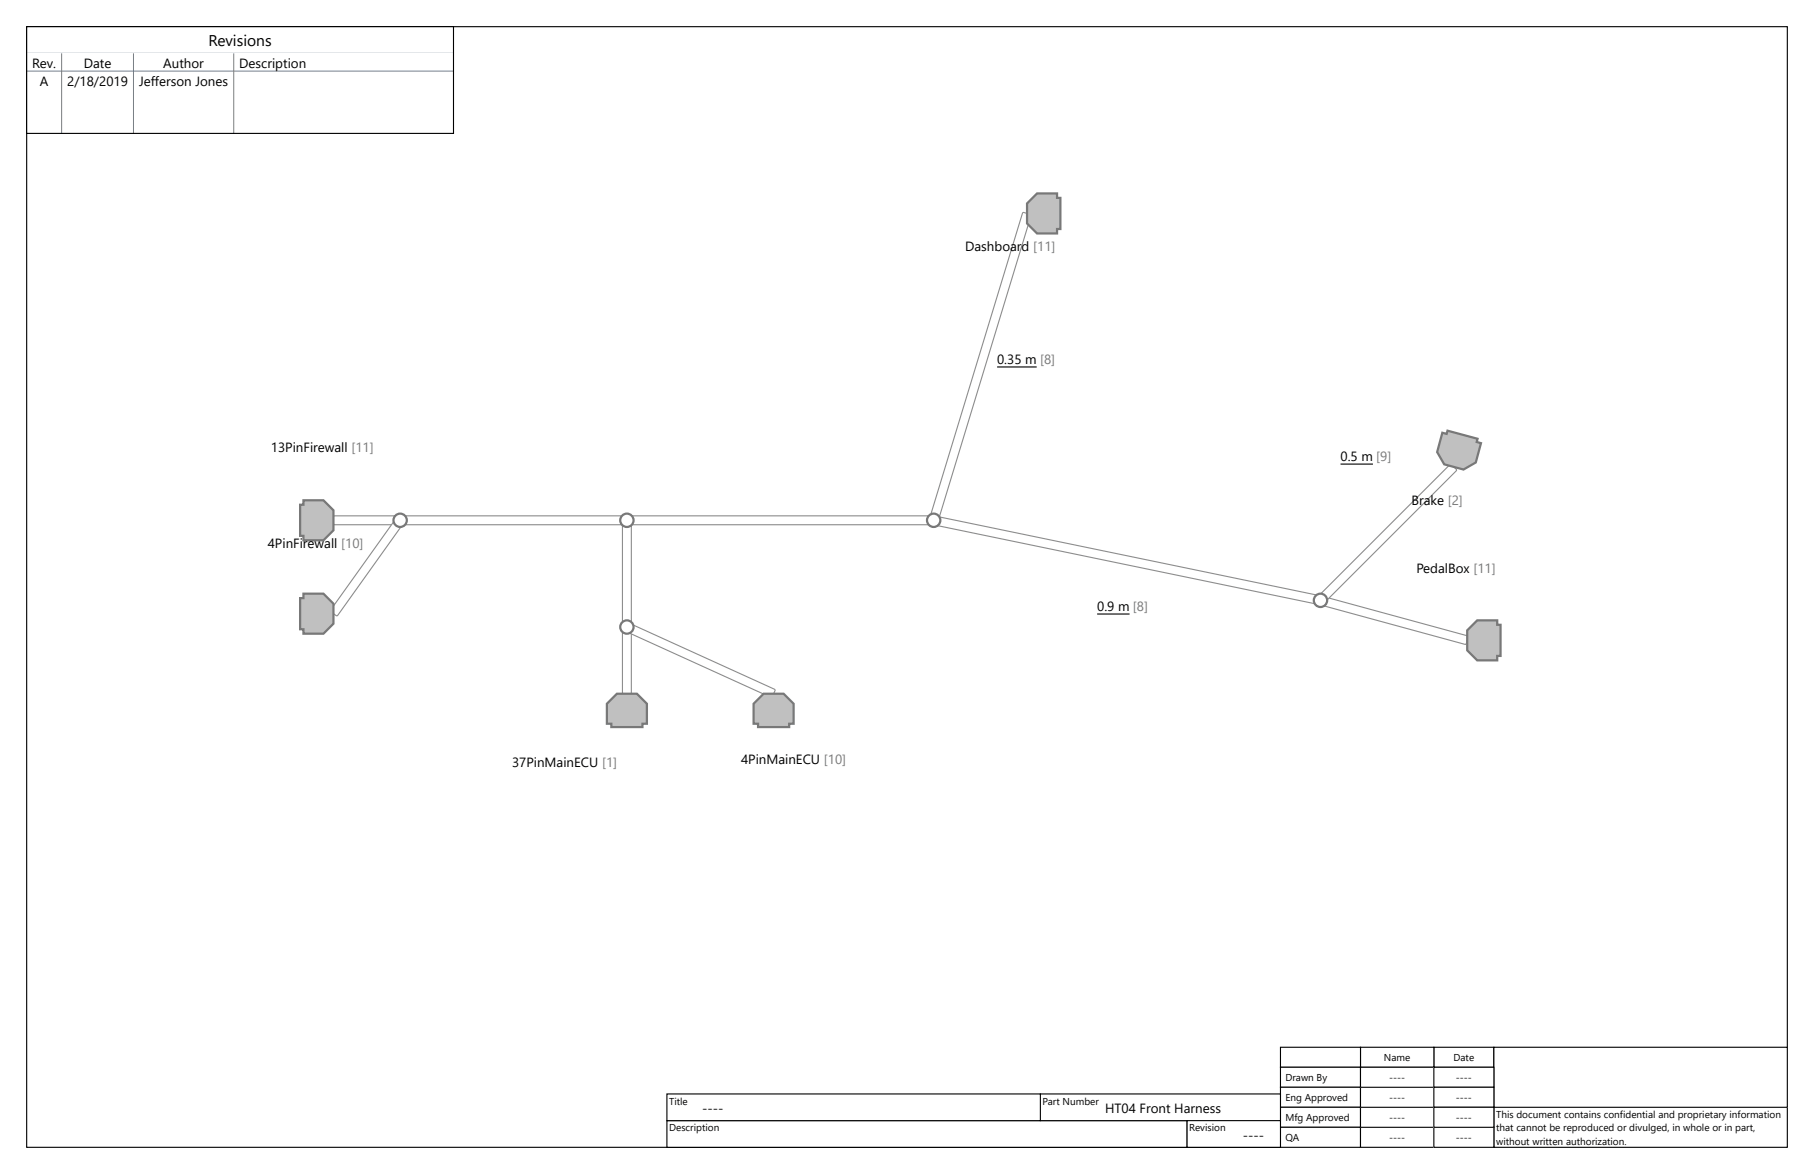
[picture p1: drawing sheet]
<svg xmlns="http://www.w3.org/2000/svg" width="432mm" height="279mm" viewBox="0 0 432 279" stroke-linecap="round" stroke-linejoin="round" font-family="sans-serif">
<path d="M6.4 6.3h419.1v266.7h-419.1z" fill="none" stroke="#000" stroke-width=".26"/>
<path d="M158.8 266.7h123.8v6.3h-123.8z" fill-rule="evenodd" fill="#fff"/>
<path d="M158.8 266.7h123.8v6.3h-123.8z" fill="none" stroke="#000" stroke-width=".26"/>
<path d="M341.3 249.2h14.3v4.8h-14.3z" fill-rule="evenodd" fill="#fff"/>
<path d="M341.3 249.2h14.3v4.8h-14.3z" fill="none" stroke="#000" stroke-width=".26"/>
<path d="M323.9 249.2h17.4v4.8h-17.4z" fill-rule="evenodd" fill="#fff"/>
<path d="M323.9 249.2h17.4v4.8h-17.4z" fill="none" stroke="#000" stroke-width=".26"/>
<path d="M304.8 249.2h19.1v4.8h-19.1z" fill-rule="evenodd" fill="#fff"/>
<path d="M304.8 249.2h19.1v4.8h-19.1z" fill="none" stroke="#000" stroke-width=".26"/>
<path d="M304.8 254h19.1v4.8h-19.1z" fill-rule="evenodd" fill="#fff"/>
<path d="M304.8 254h19.1v4.8h-19.1z" fill="none" stroke="#000" stroke-width=".26"/>
<path d="M304.8 258.8h19.1v4.7h-19.1z" fill-rule="evenodd" fill="#fff"/>
<path d="M304.8 258.8h19.1v4.7h-19.1z" fill="none" stroke="#000" stroke-width=".26"/>
<path d="M304.8 263.5h19.1v4.8h-19.1z" fill-rule="evenodd" fill="#fff"/>
<path d="M304.8 263.5h19.1v4.8h-19.1z" fill="none" stroke="#000" stroke-width=".26"/>
<path d="M304.8 268.3h19.1v4.7h-19.1z" fill-rule="evenodd" fill="#fff"/>
<path d="M304.8 268.3h19.1v4.7h-19.1z" fill="none" stroke="#000" stroke-width=".26"/>
<path d="M355.6 263.5h69.9v9.5h-69.9z" fill-rule="evenodd" fill="#fff"/>
<path d="M355.6 263.5h69.9v9.5h-69.9z" fill="none" stroke="#000" stroke-width=".26"/>
<path d="M247.7 260.3h57.1v6.4h-57.1z" fill-rule="evenodd" fill="#fff"/>
<path d="M247.7 260.3h57.1v6.4h-57.1z" fill="none" stroke="#000" stroke-width=".26"/>
<path d="M282.6 266.7h22.2v6.3h-22.2z" fill-rule="evenodd" fill="#fff"/>
<path d="M282.6 266.7h22.2v6.3h-22.2z" fill="none" stroke="#000" stroke-width=".26"/>
<path d="M158.8 260.3h88.9v6.4h-88.9z" fill-rule="evenodd" fill="#fff"/>
<path d="M158.8 260.3h88.9v6.4h-88.9z" fill="none" stroke="#000" stroke-width=".26"/>
<path d="M355.6 249.2h69.9v14.3h-69.9z" fill-rule="evenodd" fill="#fff"/>
<path d="M355.6 249.2h69.9v14.3h-69.9z" fill="none" stroke="#000" stroke-width=".26"/>
<path d="M323.9 268.3h17.4v4.7h-17.4z" fill-rule="evenodd" fill="#fff"/>
<path d="M323.9 268.3h17.4v4.7h-17.4z" fill="none" stroke="#000" stroke-width=".26"/>
<path d="M323.9 263.5h17.4v4.8h-17.4z" fill-rule="evenodd" fill="#fff"/>
<path d="M323.9 263.5h17.4v4.8h-17.4z" fill="none" stroke="#000" stroke-width=".26"/>
<path d="M323.9 258.8h17.4v4.7h-17.4z" fill-rule="evenodd" fill="#fff"/>
<path d="M323.9 258.8h17.4v4.7h-17.4z" fill="none" stroke="#000" stroke-width=".26"/>
<path d="M323.9 254h17.4v4.8h-17.4z" fill-rule="evenodd" fill="#fff"/>
<path d="M323.9 254h17.4v4.8h-17.4z" fill="none" stroke="#000" stroke-width=".26"/>
<path d="M341.3 254h14.3v4.8h-14.3z" fill-rule="evenodd" fill="#fff"/>
<path d="M341.3 254h14.3v4.8h-14.3z" fill="none" stroke="#000" stroke-width=".26"/>
<path d="M341.3 258.8h14.3v4.7h-14.3z" fill-rule="evenodd" fill="#fff"/>
<path d="M341.3 258.8h14.3v4.7h-14.3z" fill="none" stroke="#000" stroke-width=".26"/>
<path d="M341.3 268.3h14.3v4.7h-14.3z" fill-rule="evenodd" fill="#fff"/>
<path d="M341.3 268.3h14.3v4.7h-14.3z" fill="none" stroke="#000" stroke-width=".26"/>
<path d="M341.3 263.5h14.3v4.8h-14.3z" fill-rule="evenodd" fill="#fff"/>
<path d="M341.3 263.5h14.3v4.8h-14.3z" fill="none" stroke="#000" stroke-width=".26"/>
<path d="M6.4 6.3h101.6v25.4h-101.6z" fill-rule="evenodd" fill="#fff"/>
<path d="M6.4 12.7h101.6" fill="none" stroke="#708090" stroke-width=".24"/>
<path d="M6.4 12.7h101.6v4.2h-101.6z" fill-rule="evenodd" fill="#fff"/>
<path d="M6.4 16.9h101.6M14.7 12.7v19M31.8 12.7v19M55.6 12.7v19" fill="none" stroke="#708090" stroke-width=".24"/>
<path d="M6.4 6.3h101.6v25.4h-101.6z" fill="none" stroke="#000" stroke-width=".26"/>
<path d="M149.3 122.9l.2-.1h72.5l.3 .2v1.6l-.3 .3h-72.5l-.3-.3z" fill-rule="evenodd" fill="#fff"/>
<path d="M149.3 122.9l.2-.1h72.5l.3 .2v1.6l-.3 .3h-72.5l-.3-.3z" fill="none" stroke="#8c8c8c" stroke-width=".26"/>
<path d="M222.5 122.9l.2-.1 91.6 19 .2 .3-.3 1.6-.3 .2-91.6-19-.2-.3z" fill-rule="evenodd" fill="#fff"/>
<path d="M222.5 122.9l.2-.1 91.6 19 .2 .3-.3 1.6-.3 .2-91.6-19-.2-.3z" fill="none" stroke="#8c8c8c" stroke-width=".26"/>
<path d="M243.5 50.6l1.7 .4 .2 .4-22.1 72.5-.3 .2-1.5-.5-.2-.3z" fill-rule="evenodd" fill="#fff"/>
<path d="M243.5 50.6l1.7 .4 .2 .4-22.1 72.5-.3 .2-1.5-.5-.2-.3z" fill="none" stroke="#8c8c8c" stroke-width=".26"/>
<path d="M314.6 142l.3-.1 34.4 9.4 .2 .3-.5 1.6-.3 .2-34.4-9.4-.2-.4z" fill-rule="evenodd" fill="#fff"/>
<path d="M314.6 142l.3-.1 34.4 9.4 .2 .3-.5 1.6-.3 .2-34.4-9.4-.2-.4z" fill="none" stroke="#8c8c8c" stroke-width=".26"/>
<path d="M313.8 141.9l31.3-31.3h.4l1.1 1.1v.4l-31.3 31.3h-.4l-1.1-1.1z" fill-rule="evenodd" fill="#fff"/>
<path d="M313.8 141.9l31.3-31.3h.4l1.1 1.1v.4l-31.3 31.3h-.4l-1.1-1.1z" fill="none" stroke="#8c8c8c" stroke-width=".26"/>
<path d="M95.3 122.9l.2-.1h53.5l.2 .2v1.6l-.2 .3h-53.5l-.2-.3z" fill-rule="evenodd" fill="#fff"/>
<path d="M95.3 122.9l.2-.1h53.5l.2 .2v1.6l-.2 .3h-53.5l-.2-.3z" fill="none" stroke="#8c8c8c" stroke-width=".26"/>
<path d="M148.2 124l1.8-.2 .3 .3v24.9l-.3 .2h-1.6l-.2-.2z" fill-rule="evenodd" fill="#fff"/>
<path d="M148.2 124l1.8-.2 .3 .3v24.9l-.3 .2h-1.6l-.2-.2z" fill="none" stroke="#8c8c8c" stroke-width=".26"/>
<path d="M79.4 122.9l.2-.1h15.4l.3 .2v1.6l-.3 .3h-15.4l-.2-.3z" fill-rule="evenodd" fill="#fff"/>
<path d="M79.4 122.9l.2-.1h15.4l.3 .2v1.6l-.3 .3h-15.4l-.2-.3z" fill="none" stroke="#8c8c8c" stroke-width=".26"/>
<path d="M94.2 123.4h.4l1.3 .9 .1 .4-15.6 21.8h-.4l-1.3-.9v-.4z" fill-rule="evenodd" fill="#fff"/>
<path d="M94.2 123.4h.4l1.3 .9 .1 .4-15.6 21.8h-.4l-1.3-.9v-.4z" fill="none" stroke="#8c8c8c" stroke-width=".26"/>
<path d="M148.2 149.4l1.8-.2 .3 .3v15.3l-.3 .3h-1.6l-.2-.3z" fill-rule="evenodd" fill="#fff"/>
<path d="M148.2 149.4l1.8-.2 .3 .3v15.3l-.3 .3h-1.6l-.2-.3z" fill="none" stroke="#8c8c8c" stroke-width=".26"/>
<path d="M149.6 148.4h.3l34.4 15.6 .2 .4-.7 1.4-.3 .2-34.5-15.7-.1-.4z" fill-rule="evenodd" fill="#fff"/>
<path d="M149.6 148.4h.3l34.4 15.6 .2 .4-.7 1.4-.3 .2-34.5-15.7-.1-.4z" fill="none" stroke="#8c8c8c" stroke-width=".26"/>
<path d="M343.3 103l1.1 .3 .2-.8 7.1 1.9-.2 .8 1 .3-1.2 4.6-2.9 1.6-4.6-1.2-1.7-2.9z" fill-rule="evenodd" fill="#c0c0c0"/>
<path d="M343.3 103l1.1 .3 .2-.8 7.1 1.9-.2 .8 1 .3-1.2 4.6-2.9 1.6-4.6-1.2-1.7-2.9z" fill="none" stroke="#787878" stroke-width=".53"/>
<path d="M246.9 46h4.7v1.1h.8v7.4h-.8v1.1h-4.7l-2.4-2.4v-4.8z" fill-rule="evenodd" fill="#c0c0c0"/>
<path d="M246.9 46h4.7v1.1h.8v7.4h-.8v1.1h-4.7l-2.4-2.4v-4.8z" fill="none" stroke="#787878" stroke-width=".53"/>
<path d="M72.2 141.3h4.8l2.4 2.4v4.7l-2.4 2.4h-4.8v-1h-.8v-7.5h.8z" fill-rule="evenodd" fill="#c0c0c0"/>
<path d="M72.2 141.3h4.8l2.4 2.4v4.7l-2.4 2.4h-4.8v-1h-.8v-7.5h.8z" fill="none" stroke="#787878" stroke-width=".53"/>
<path d="M72.2 119.1h4.8l2.4 2.3v4.8l-2.4 2.4h-4.8v-1.1h-.8v-7.4h.8z" fill-rule="evenodd" fill="#c0c0c0"/>
<path d="M72.2 119.1h4.8l2.4 2.3v4.8l-2.4 2.4h-4.8v-1.1h-.8v-7.4h.8z" fill="none" stroke="#787878" stroke-width=".53"/>
<path d="M144.5 167.5l2.3-2.4h4.8l2.4 2.4v4.7h-1.1v.8h-7.4v-.8h-1z" fill-rule="evenodd" fill="#c0c0c0"/>
<path d="M144.5 167.5l2.3-2.4h4.8l2.4 2.4v4.7h-1.1v.8h-7.4v-.8h-1z" fill="none" stroke="#787878" stroke-width=".53"/>
<path d="M179.4 167.5l2.4-2.4h4.7l2.4 2.4v4.7h-1v.8h-7.5v-.8h-1z" fill-rule="evenodd" fill="#c0c0c0"/>
<path d="M179.4 167.5l2.4-2.4h4.7l2.4 2.4v4.7h-1v.8h-7.5v-.8h-1z" fill="none" stroke="#787878" stroke-width=".53"/>
<path d="M351.6 147.6h4.8v1.1h.8v7.4h-.8v1.1h-4.8l-2.3-2.4v-4.8z" fill-rule="evenodd" fill="#c0c0c0"/>
<path d="M351.6 147.6h4.8v1.1h.8v7.4h-.8v1.1h-4.8l-2.3-2.4v-4.8z" fill="none" stroke="#787878" stroke-width=".53"/>
<circle cx="222.3" cy="123.8" r="1.59" fill="#fff"/>
<circle cx="222.3" cy="123.8" r="1.59" fill="none" stroke="#787878" stroke-width=".53"/>
<circle cx="314.3" cy="142.9" r="1.59" fill="#fff"/>
<circle cx="314.3" cy="142.9" r="1.59" fill="none" stroke="#787878" stroke-width=".53"/>
<circle cx="149.2" cy="123.8" r="1.59" fill="#fff"/>
<circle cx="149.2" cy="123.8" r="1.59" fill="none" stroke="#787878" stroke-width=".53"/>
<circle cx="95.3" cy="123.8" r="1.59" fill="#fff"/>
<circle cx="95.3" cy="123.8" r="1.59" fill="none" stroke="#787878" stroke-width=".53"/>
<circle cx="149.2" cy="149.2" r="1.59" fill="#fff"/>
<circle cx="149.2" cy="149.2" r="1.59" fill="none" stroke="#787878" stroke-width=".53"/>
<path d="M237.3 87.3h9.5M319.1 110.4h7.7M261.2 146.1h7.7" fill="none" stroke="#000" stroke-width=".26"/>
<text font-size="3.7" x="49.6" y="11.1">Revisions</text>
<g font-size="3.2">
<text x="7.7" y="16.1">Rev.</text>
<text x="19.9" y="16.1">Date</text>
<text x="38.9" y="16.1">Author</text>
<text x="57" y="16.1">Description</text>
<text x="9.5" y="20.4">A</text>
<text x="16" y="20.4">2/18/2019</text>
<text x="33.1" y="20.4">Jefferson Jones</text>
<text x="229.8" y="59.8">Dashboard [11]</text>
<text x="237.3" y="86.5">0.35 m [8]</text>
<text x="64.5" y="107.7">13PinFirewall [11]</text>
<text x="319.1" y="109.7">0.5 m [9]</text>
<text x="336" y="120.1">Brake [2]</text>
<text x="63.7" y="130.4">4PinFirewall [10]</text>
<text x="337.1" y="136.3">PedalBox [11]</text>
<text x="261.2" y="145.3">0.9 m [8]</text>
<text x="121.9" y="182.6">37PinMainECU [1]</text>
<text x="176.4" y="181.8">4PinMainECU [10]</text>
<text x="167.2" y="264.8">----</text>
<text x="263.1" y="264.8">HT04 Front Harness</text>
<text x="295.8" y="271.2">----</text>
</g>
<g font-size="2.4">
<text x="306" y="257.4">Drawn By</text>
<text x="329.4" y="252.6">Name</text>
<text x="330.7" y="257.4">----</text>
<text x="346" y="252.6">Date</text>
<text x="346.6" y="257.4">----</text>
<text x="159.3" y="262.9">Title</text>
<text x="248.2" y="262.9">Part Number</text>
<text x="306" y="262.1">Eng Approved</text>
<text x="330.7" y="262.1">----</text>
<text x="346.6" y="262.1">----</text>
<text x="159.3" y="269.3">Description</text>
<text x="283.1" y="269.3">Revision</text>
<text x="306" y="266.9">Mfg Approved</text>
<text x="330.7" y="266.9">----</text>
<text x="346.6" y="266.9">----</text>
<text x="356.1" y="266.1">This document contains confidential and proprietary information</text>
<text x="356.1" y="269.3">that cannot be reproduced or divulged, in whole or in part,</text>
<text x="306" y="271.7">QA</text>
<text x="330.7" y="271.7">----</text>
<text x="346.6" y="271.7">----</text>
<text x="356.1" y="272.4">without written authorization.</text>
</g>
</svg>
